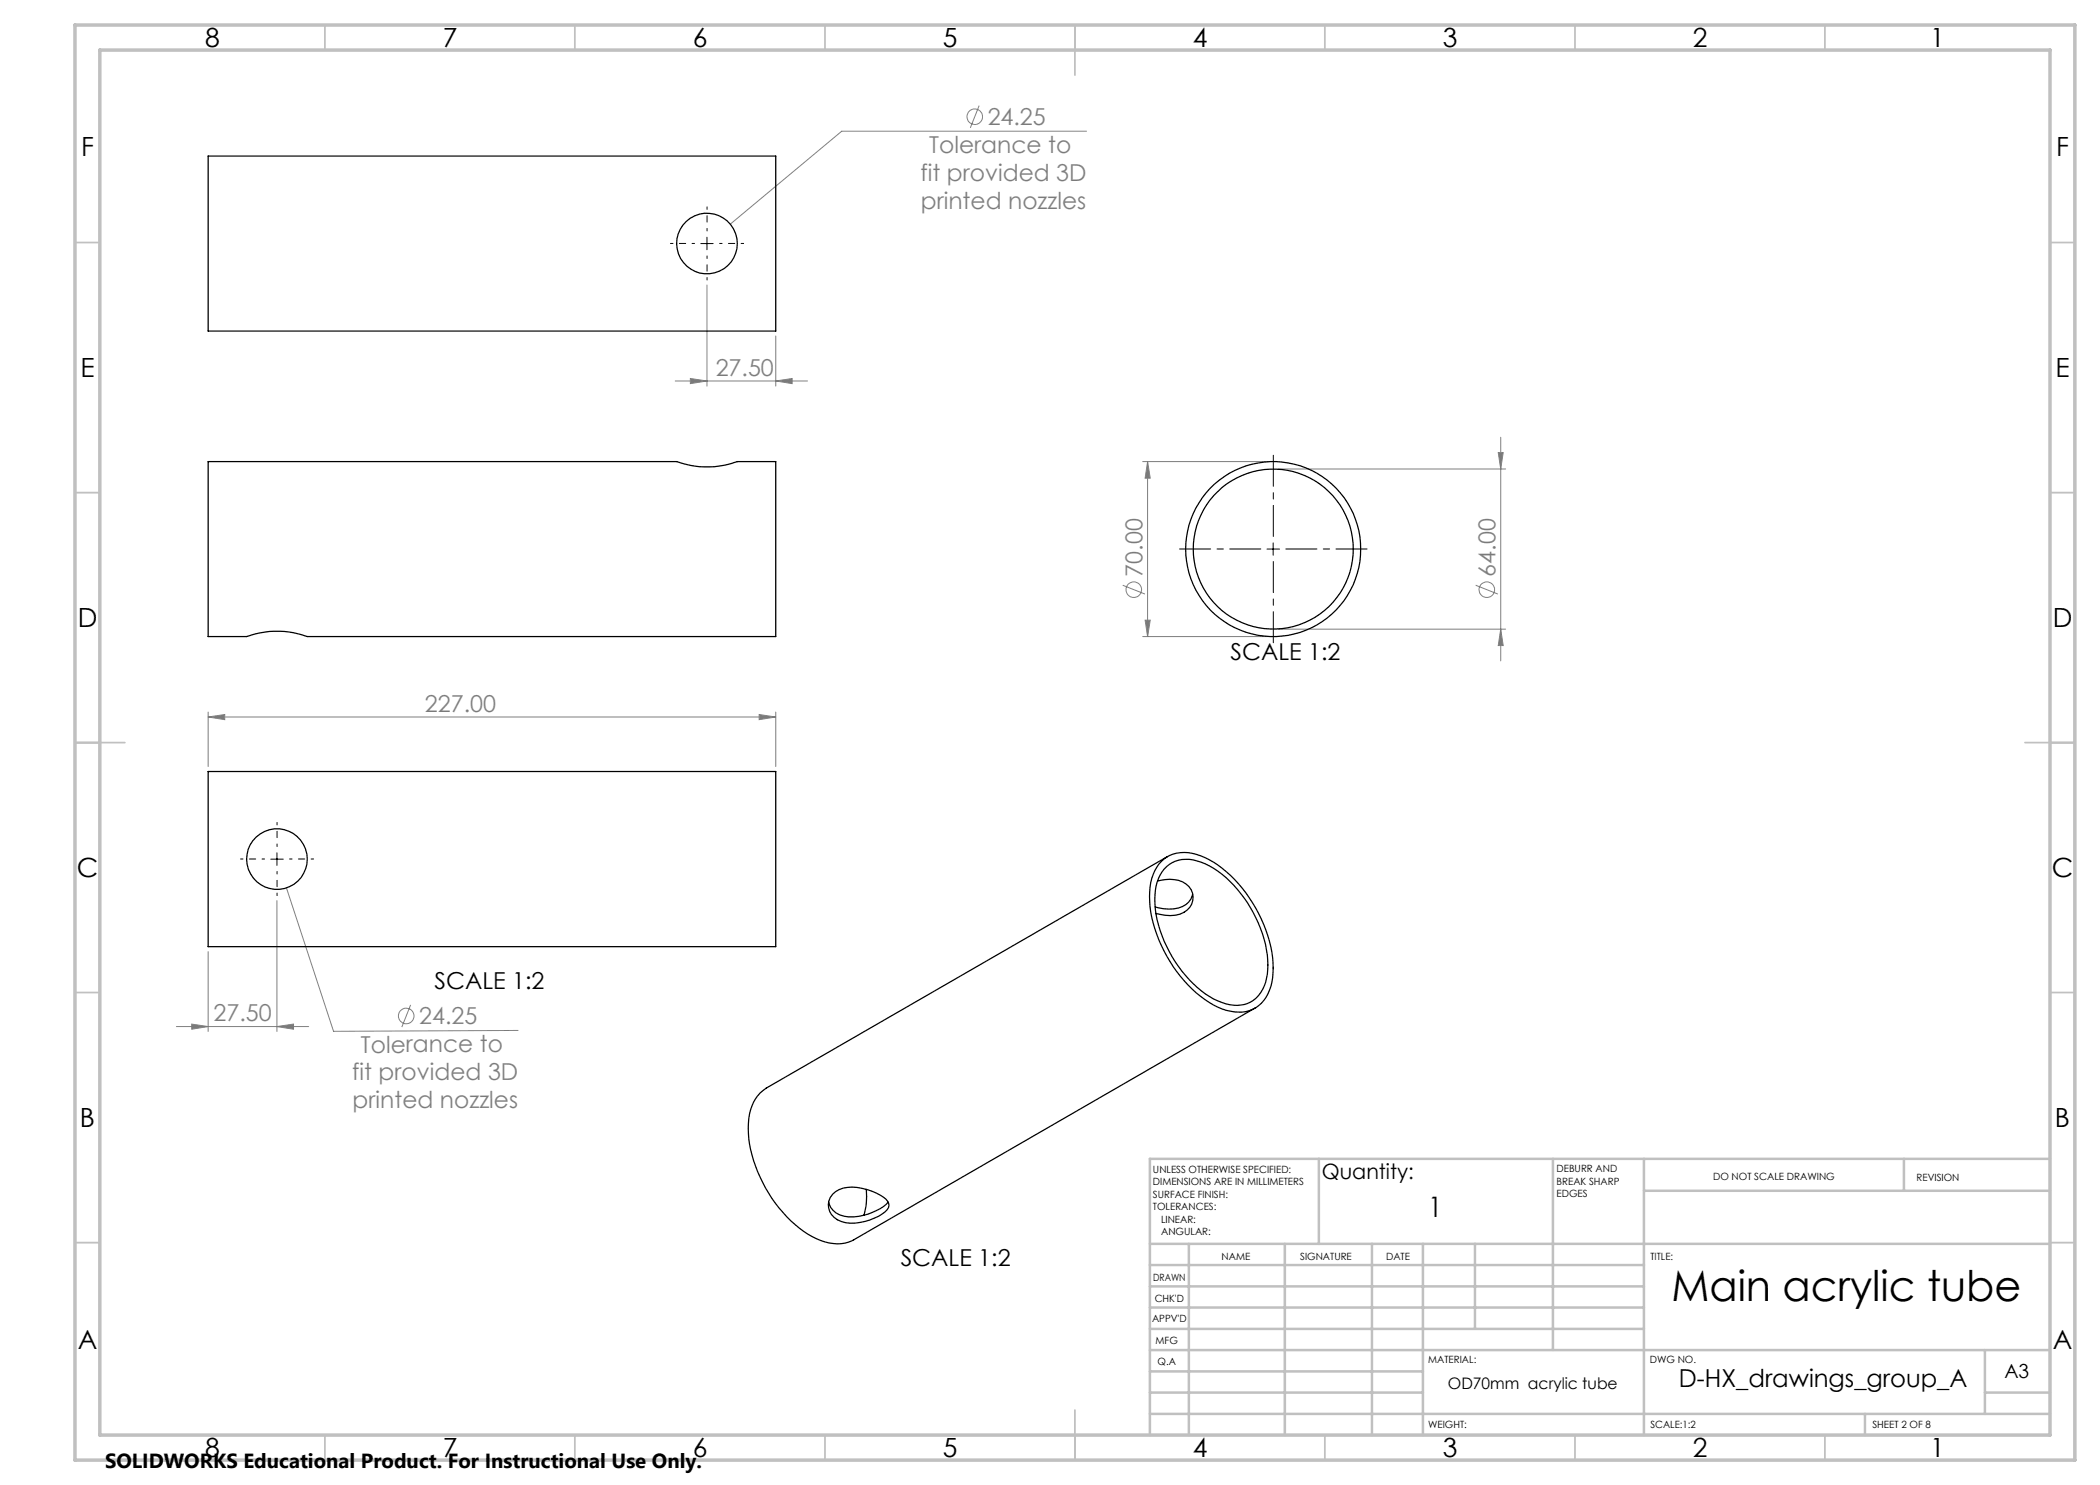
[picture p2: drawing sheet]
<svg xmlns="http://www.w3.org/2000/svg" width="420mm" height="297mm" viewBox="0 0 420 297" stroke-linecap="round" stroke-linejoin="round" font-family="sans-serif">
<g fill="none" stroke="#808080" stroke-width=".2">
<path d="M195.8 21.1l-1.7 4.5M217.3 26.2h-49l-22.3 18.6M141.4 57v20.2M135 76.2h26.5M138.1 75.7l3.3 .5-3.3 .5zM155.2 76.2l3.2-.5v1zM155.2 67.2v10M228.5 92.3h25.1M229.5 92.3l.5 3.3h-1zM229.5 92.3v35M255.7 93.8h45.4M299.6 90.5h1l-.5 3.3z"/>
<path d="M300.1 87.5v44.7M224.5 117l4.5 1.8M295.1 117l4.5 1.8M228.5 127.3h25.1M229 124h1l-.5 3.3zM255.7 125.8h45.4M300.1 125.8l.5 3.3h-1zM41.6 143.4l3.3-.5v1zM41.6 142.4v10.9M41.6 143.4h113.6M151.8 142.9l3.4 .5-3.4 .5zM155.2 142.4v10.9"/>
<path d="M57.3 177.6l9.4 28.7 36.9-.2M41.6 190.3v16M55.4 180.1v26.2M35.3 205.3h26.4M38.3 204.8l3.3 .5-3.3 .5zM55.4 205.3l3.3-.5v1zM82.1 201l-1.7 4.4"/>
<circle cx="194.9" cy="23.4" r="1.55"/>
<circle cx="226.8" cy="117.9" r="1.55"/>
<circle cx="297.4" cy="117.9" r="1.56"/>
<circle cx="81.2" cy="203.2" r="1.55"/>
</g>
<path d="M138.9 48.7h-4.8M141.4 46.2v-4.8M141.4 51.2v4.8M143.9 48.7h4.8M52.9 171.8h-4.8M55.4 169.3v-4.8M55.4 174.3v4.8M57.9 171.8h4.8" fill="none" stroke="#000" stroke-width=".2" stroke-dasharray="15.2 1.3 1.3 1.3" stroke-dashoffset="14.7"/>
<path d="M252.2 109.8h-16.3M254.7 107.3v-16.2M254.7 112.3v16.2M257.2 109.8h16.2" fill="none" stroke="#000" stroke-width=".2" stroke-dasharray="15.2 1.3 1.3 1.3" stroke-dashoffset="9"/>
<path d="M140.2 48.7h2.4M141.4 47.4v2.5M253.4 109.8h2.5M254.6 108.6v2.5M54.2 171.8h2.5M55.4 170.6v2.5" fill="none" stroke="#000" stroke-width=".2"/>
<g fill="none" stroke="#c0c0c0" stroke-width=".35">
<path d="M65 5v5M115 5v5M165 5v5M215 5v10M265 5v5M315 5v5M365 5v5M15 48.5h5M410 48.5h5M15 98.5h5M410 98.5h5M15 148.5h10"/>
<path d="M405 148.5h10M15 198.5h5M410 198.5h5M15 248.5h5M410 248.5h5M65 287v5M115 287v5M165 287v5M215 282v10M265 287v5M315 287v5M365 287v5"/>
</g>
<g fill="none" stroke="#c0c0c0" stroke-width=".5">
<path d="M263.8 231.8v17M310.6 231.8v38.2M328.8 231.8v55.2M328.8 238.2h81.2M380.8 231.8v6.4M410 231.8h-180v55.2M230 248.8h180M230 257.3h98.8M230 253h98.8M237.8 248.8v38.2M257 248.8v38.2M274.4 248.8v38.2"/>
<path d="M284.6 248.8v38.2M295 248.8v17M230 265.8h98.8M230 261.5h98.8M230 278.5h54.6M230 274.3h54.6M230 270h180M397 278.5h13M397 270v12.8M230 282.8h180M373 282.8v4.2"/>
</g>
<path d="M15 5h400v287h-400zM20 10h390v277h-390z" fill="none" stroke="#c0c0c0" stroke-width=".7"/>
<g fill="#808080">
<path d="M151.8 142.9l3.4 .5-3.4 .5zM41.6 143.4l3.3-.5v1zM55.4 205.3l3.3-.5v1zM38.3 204.8l3.3 .5-3.3 .5zM155.2 76.2l3.2-.5v1zM138.1 75.7l3.3 .5-3.3 .5z"/>
<path d="M229.5 92.3l.5 3.3h-1zM229 124h1l-.5 3.3zM299.6 90.5h1l-.5 3.3zM300.1 125.8l.5 3.3h-1z"/>
</g>
<g fill="none" stroke="#000" stroke-width=".25">
<path d="M41.6 31.2h113.6v35h-113.6zM41.6 92.3h93.7a17.8 17.8 0 0 0 12.2 0h7.7v35h-93.7a17.8 17.8 0 0 0-12.2 0h-7.7zM41.6 154.3h113.6v35h-113.6zM231.6 176.2a6.3 6.3 0 0 1 6.2 1.1 3.4 3.4 0 0 1-1.8 5.5 8.4 8.4 0 0 1-4.8-.1M232.3 172.3a7 7 0 0 1 7.8-1.1 23.6 23.6 0 0 1 11.6 11.5 22.2 22.2 0 0 1 2.7 13.7 7 7 0 0 1-5.2 5.9 10.9 10.9 0 0 1-8.2-2.4 27.8 27.8 0 0 1-11.1-19.6 10.1 10.1 0 0 1 2.4-8zM233.3 173.3a6.4 6.4 0 0 1 6.9-.9 21.5 21.5 0 0 1 10.5 10.2 20 20 0 0 1 2.6 13.1 6.1 6.1 0 0 1-8.2 5.1 18.7 18.7 0 0 1-9.4-7.5 23 23 0 0 1-4.6-15.2l.3-1.6a7 7 0 0 1 1.9-3.2zM233.5 171.3l-80.3 46.3a8.2 8.2 0 0 0-3.5 7.1 25.7 25.7 0 0 0 5.4 16 20.6 20.6 0 0 0 9.9 7.7 7.3 7.3 0 0 0 5.7-.4l80.3-46.4M238.5 178.9a3.8 3.8 0 0 1-3.8 2.9 9.7 9.7 0 0 1-3.7-.4M166.5 238.8a6.7 6.7 0 0 1 6.9-.9l1.9 .7a4.8 4.8 0 0 1 2.4 2.1 1.57 1.57 0 0 1-.7 1.7 10.5 10.5 0 0 1-8.8 1.9 3.3 3.3 0 0 1-1.7-5.5zM173.2 237.9v3.3l-.4 1.9M165.7 240.4a3.9 3.9 0 0 0 4 3 11 11 0 0 0 7.9-3"/>
<circle cx="141.4" cy="48.7" r="6.1"/>
<circle cx="254.6" cy="109.8" r="17.5"/>
<circle cx="254.7" cy="109.8" r="16"/>
<circle cx="55.4" cy="171.8" r="6.1"/>
</g>
<text font-size="8.5" x="334.3" y="260.3">Main acrylic tube</text>
<text font-size="5.6" x="285.6" y="243.3">1</text>
<g font-size="5.3">
<text x="41" y="9.5">8</text>
<text x="88.5" y="9.5">7</text>
<text x="138.5" y="9.5">6</text>
<text x="188.5" y="9.5">5</text>
<text x="238.5" y="9.5">4</text>
<text x="288.5" y="9.5">3</text>
<text x="338.5" y="9.5">2</text>
<text x="386" y="9.5">1</text>
<text x="16.2" y="31.3">F</text>
<text x="411.2" y="31.3">F</text>
<text x="16.1" y="75.5">E</text>
<text x="411.1" y="75.5">E</text>
<text x="15.5" y="125.5">D</text>
<text x="410.5" y="125.5">D</text>
<text x="15.4" y="175.5">C</text>
<text x="410.4" y="175.5">C</text>
<text x="16" y="225.5">B</text>
<text x="411" y="225.5">B</text>
<text x="15.5" y="269.8">A</text>
<text x="410.5" y="269.8">A</text>
<text x="41" y="291.5">8</text>
<text x="88.5" y="291.5">7</text>
<text x="138.5" y="291.5">6</text>
<text x="188.5" y="291.5">5</text>
<text x="238.5" y="291.5">4</text>
<text x="288.5" y="291.5">3</text>
<text x="338.5" y="291.5">2</text>
<text x="386" y="291.5">1</text>
</g>
<text font-size="4.9" x="335.8" y="277.3">D-HX_drawings_group_A</text>
<g font-size="4.7" fill="#808080">
<text x="197.5" y="25">24.25</text>
<text x="185.8" y="30.6">Tolerance to</text>
<text x="184.1" y="36.2">fit provided 3D</text>
<text x="184.2" y="41.8">printed nozzles</text>
<text x="143.1" y="75.2">27.50</text>
<text x="228.5" y="115.4" transform="rotate(-90 228.5 115.4)">70.00</text>
<text x="299.1" y="115.4" transform="rotate(-90 299.1 115.4)">64.00</text>
<text x="85" y="142.4">227.00</text>
<text x="42.7" y="204.3">27.50</text>
<text x="83.8" y="204.9">24.25</text>
<text x="72.2" y="210.5">Tolerance to</text>
<text x="70.4" y="216.1">fit provided 3D</text>
<text x="70.5" y="221.7">printed nozzles</text>
</g>
<g font-size="4.7">
<text x="246.1" y="132">SCALE 1:2</text>
<text x="86.9" y="197.7">SCALE 1:2</text>
<text x="180.1" y="253.2">SCALE 1:2</text>
</g>
<text font-size="4.2" x="264.4" y="235.8">Quantity:</text>
<text font-size="4.1" x="21" y="293.7">SOLIDWORKS Educational Product. For Instructional Use Only.</text>
<text font-size="3.9" x="400.9" y="275.5">A3</text>
<text font-size="3.2" x="289.6" y="277.9">OD70mm acrylic tube</text>
<g font-size="2">
<text x="230.6" y="234.6">UNLESS OTHERWISE SPECIFIED:</text>
<text x="230.6" y="237.1">DIMENSIONS ARE IN MILLIMETERS</text>
<text x="230.6" y="239.6">SURFACE FINISH:</text>
<text x="311.3" y="234.5">DEBURR AND</text>
<text x="311.3" y="237">BREAK SHARP</text>
<text x="311.3" y="239.5">EDGES</text>
<text x="342.6" y="236">DO NOT SCALE DRAWING</text>
<text x="383.3" y="236.2">REVISION</text>
<text x="230.6" y="242.1">TOLERANCES:</text>
<text x="232.2" y="244.6">LINEAR:</text>
<text x="232.2" y="247.1">ANGULAR:</text>
<text x="244.3" y="252">NAME</text>
<text x="260" y="251.9">SIGNATURE</text>
<text x="277.2" y="251.9">DATE</text>
<text x="330.1" y="251.9">TITLE:</text>
<text x="230.6" y="256.1">DRAWN</text>
<text x="230.9" y="260.3">CHK'D</text>
<text x="230.4" y="264.4">APPV'D</text>
<text x="231.1" y="268.8">MFG</text>
<text x="231.5" y="273">Q.A</text>
<text x="285.6" y="272.5">MATERIAL:</text>
<text x="330" y="272.5">DWG NO.</text>
<text x="285.6" y="285.5">WEIGHT:</text>
<text x="330.1" y="285.6">SCALE:1:2</text>
<text x="374.5" y="285.6">SHEET 2 OF 8</text>
</g>
</svg>
